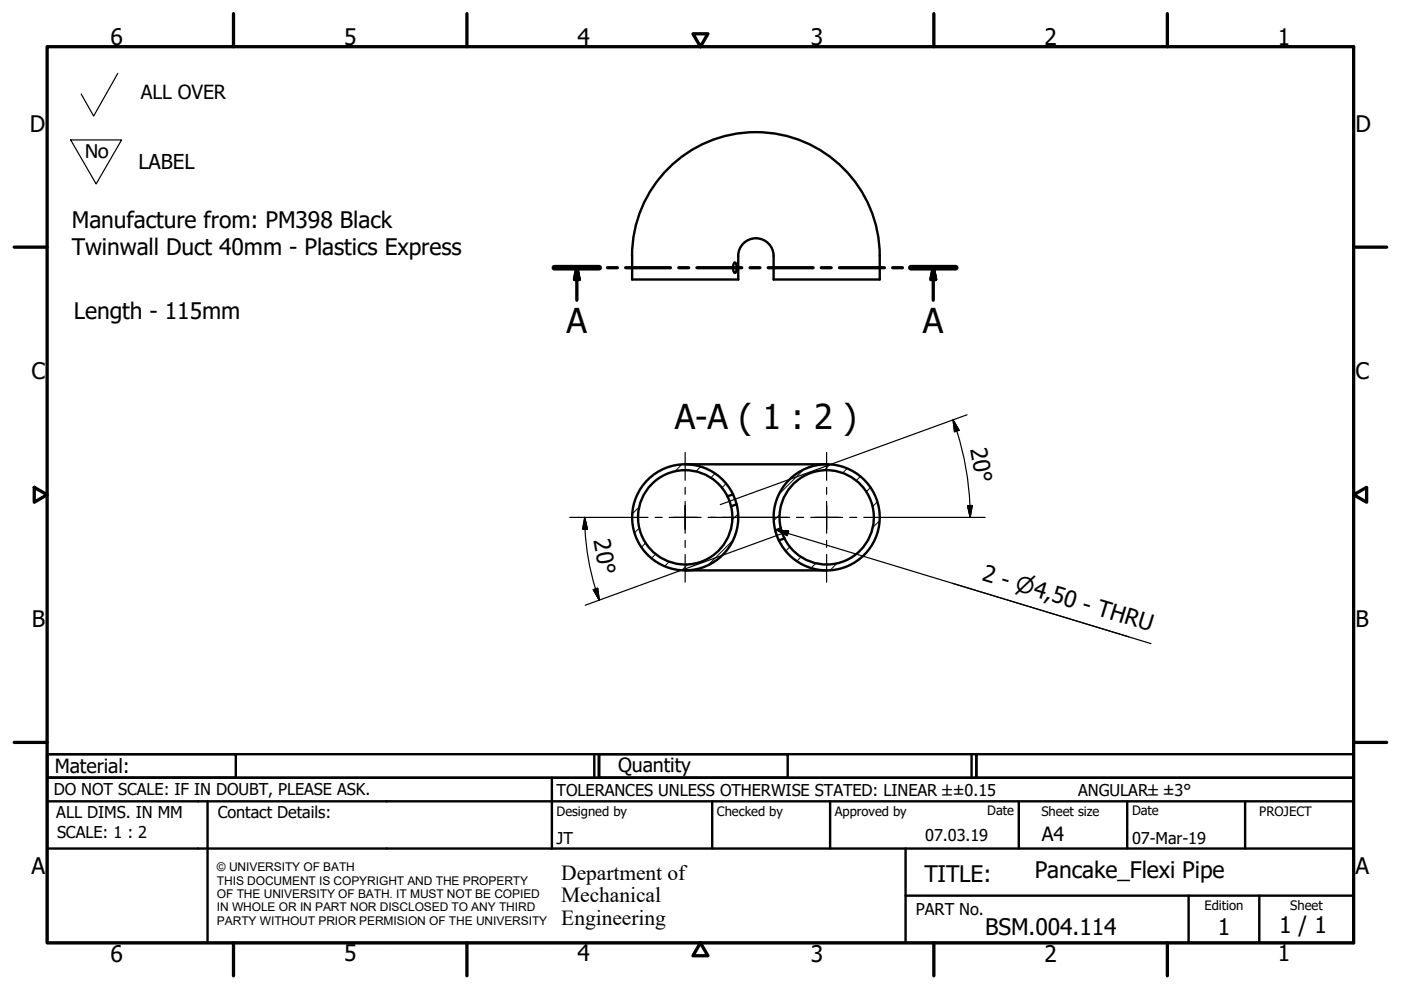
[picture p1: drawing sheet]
<svg xmlns="http://www.w3.org/2000/svg" width="297mm" height="210mm" viewBox="0 0 297 210" stroke-linecap="round" stroke-linejoin="round" font-family="sans-serif">
<!-- layer: Hatch (ISO) -->
<g fill="none" stroke="#000" stroke-width=".21">
<path d="M144.5 98.5l-1.5 1.5M148.5 99l-1 1M170.4 99.5l-5.2 5.2M175.9 98.5l-1.2 1.3M179.6 99.3l-1 1M135.6 112l-1.1 1M135.6 107.5l-1.5 1.4M136.9 115.1l-.9 .9M139 117.5l-.9 .9M141.9 119.1l-1 .9M145.8 119.6l-1.2 1.3M151.6 100.4l-.9 .9"/>
<path d="M153.9 102.6l-.8 .8M155.3 114.7l-5.2 5.1M156.5 109l-1.3 1.3M165.3 109.1l-1.3 1.3M167.5 115.9l-.9 .9M169.9 118l-.9 .9M173 119.4l-1 1M177.5 119.4l-1.5 1.5M182.4 101l-.9 .9M184.5 103.4l-.9 .9M186 106.4l-1 1M186.4 110.5l-1.4 1.4"/>
</g>
<!-- layer: Visible (ISO) -->
<g fill="none" stroke="#000" stroke-width=".51">
<path d="M134 54.3v5h22.5v-5a3.8 3.8 0 0 1 3.8-3.8 3.8 3.8 0 0 1 3.7 3.8v5h22.5a36.2 36.2 0 0 0-1.2-13 26.3 26.3 0 0 0-29-18 26.3 26.3 0 0 0-22.3 26M155.7 55.7l.1-.1a2.03 2.03 0 0 1 0 2.3 1.75 1.75 0 0 1-.1-2.2zM145.3 98.4h30M154.2 105.2l.8 2.2M154.2 105.2a10 10 0 0 0-16.8-1.6 10 10 0 0 0 5.8 15.9 10 10 0 0 0 11.8-12.2M155.4 104.8l.8 2.1-1.2 .5M155.4 104.8l-1.2 .4M155.4 104.8a11.3 11.3 0 0 0-19-2.1 11.3 11.3 0 0 0 6.6 18 11.3 11.3 0 0 0 13.2-13.8M164.4 112.5l.7 2.1 1.2-.5M164.4 112.5a11.3 11.3 0 0 1 13.2-13.8 11.3 11.3 0 0 1 6.5 17.9 11.3 11.3 0 0 1-19-2M165.5 112l.8 2.1M165.5 112l-1.1 .5"/>
<path d="M165.5 112a10 10 0 0 1 11.9-12.1 10 10 0 0 1 5.8 15.9 10 10 0 0 1-16.9-1.7M145.3 120.9h30"/>
</g>
<!-- layer: Section Line (ISO) -->
<g fill="none" stroke="#000" stroke-width=".7">
<path d="M117.5 56.8h9.5M122.3 56.8l.5 2.5h-1zM122.3 56.8v6.9M128.8 56.8h2.1M132.7 56.8h9.5M143.9 56.8h2.1M147.8 56.8h9.5M159 56.8h2.1M162.9 56.8h9.5M174.1 56.8h2.1M178 56.8h9.5M189.3 56.8h2"/>
<path d="M193.1 56.8h9.5M197.9 56.8l.5 2.5h-1zM197.9 56.8v6.9"/>
</g>
<path d="M117.5 56.8h9.5M193.1 56.8h9.5" fill="none" stroke="#000" stroke-width="1.2"/>
<path d="M122.3 56.8l.5 2.5zM122.3 56.8l.5 2.5h-1zM197.9 56.8l.5 2.5zM197.9 56.8l.5 2.5h-1z" fill="#000" stroke="#000" stroke-width=".7"/>
<!-- layer: Border (ISO) -->
<g fill="none" stroke="#000" stroke-width=".7">
<path d="M10 9.9h277v190h-277zM49.5 2.9v7M99 2.9v7M146.9 7.2h3.2l-1.6 2.7zM198 2.9v7M247.5 2.9v7M3 52.4h7M287 52.4h7M7.3 103.3l2.7 1.6-2.7 1.6zM287 104.9l2.8-1.6v3.2zM3 157.4h7M287 157.4h7"/>
<path d="M49.5 199.9v7M99 199.9v7M148.5 199.9l1.6 2.7h-3.2zM198 199.9v7M247.5 199.9v7"/>
</g>
<!-- layer: Title (ISO) -->
<g fill="none" stroke="#000" stroke-width=".51">
<path d="M10 159.9h40v5h-40zM10 159.9h117v5h-117zM126 159.9v5M127 159.9h40v5h-40zM127 159.9h80v5h-80zM206 159.9v5M207 159.9h80v5h-80zM10 169.9v-5h277v5M10 169.9h277v30h-277zM10 179.9h277M44 169.9v30M117 164.9v15"/>
<path d="M151 169.9v10M176 169.9v10M192 179.9v20M216 169.9v10M239 169.9v10M264 169.9v10M192 189.9h95M252 189.9v10M267 189.9v10"/>
</g>
<!-- layer: Sketch Geometry (ISO) -->
<path d="M25 15.6l-5.1 9-2.7-4.7M15 29.7h10.8l-5.4 9.3zM158.1 105l-5.4 2M167.2 112.6l-4.3 1.6" fill="none" stroke="#000" stroke-width=".25"/>
<!-- layer: Symbol (ISO) -->
<path d="M164.7 112.4l2.5 .2-.3 1zM164.7 112.4l74.7 22.6M201.9 123.7l42.1 12.8" fill="none" stroke="#000" stroke-width=".25"/>
<path d="M164.7 112.4l2.5 .2zM164.7 112.4l2.5 .2-.3 1z" fill="#000" stroke="#000" stroke-width=".25"/>
<!-- layer: Center Mark (ISO) -->
<g fill="none" stroke="#000" stroke-width=".25">
<path d="M145.3 95.9v5.9M175.3 95.9v5.9M131.5 109.7h5.9M138.9 109.7h1.5M141.9 109.7h3.4h-2.5M145.3 106.3v3.4v-2.5M145.3 112.2v-2.5v3.4M145.3 103.3v1.5M145.3 114.6v1.5M145.3 117.6v5.8M147.8 109.7h-2.5h3.3M150.1 109.7h17.3"/>
<path d="M168.9 109.7h1.5M171.9 109.7h3.4h-2.5M175.3 106.3v3.4v-2.5M175.3 112.2v-2.5v3.4M175.3 103.3v1.5M175.3 114.6v1.5M175.3 117.6v5.8M177.8 109.7h-2.5h3.3M180.1 109.7h1.6M183.1 109.7h5.9"/>
</g>
<!-- layer: Dimension (ISO) -->
<g fill="none" stroke="#000" stroke-width=".25">
<path d="M175.2 98.8l-17.1 6.2M202.1 89l1.2 2.2-.9 .4zM202.1 89a60.6 60.6 0 0 1 3.6 20.7M205 87.9l-29.6 10.8M120.8 109.7h10.7M124 109.7l.5 2.5h-1zM124 109.7v2.5M124 112.2a51.6 51.6 0 0 0 3.1 15M162.9 114.2l-17.5 6.4M189 109.7h19.9M205.1 107.2h1l-.4 2.5zM125.8 125l.9-.3 .4 2.5z"/>
<path d="M145.2 120.6l-21.1 7.7"/>
</g>
<path d="M202.1 89l1.2 2.2zM202.1 89l1.2 2.2-.9 .4zM124 109.7l.5 2.5zM124 109.7l.5 2.5h-1zM205.1 107.2l.6 2.5zM205.1 107.2h1l-.4 2.5zM125.8 125l1.3 2.2zM125.8 125l.9-.3 .4 2.5z" fill="#000" stroke="#000" stroke-width=".25"/>
<g font-size="7.3">
<text x="120.1" y="70.5">A</text>
<text x="195.7" y="70.5">A</text>
<text x="143.1" y="90.9">A-A ( 1 : 2 )</text>
</g>
<g font-size="4.8">
<text x="23.4" y="9.5">6</text>
<text x="72.9" y="9.5">5</text>
<text x="122.4" y="9.5">4</text>
<text x="171.9" y="9.5">3</text>
<text x="221.4" y="9.5">2</text>
<text x="270.9" y="9.5">1</text>
<text x="6.3" y="27.9">D</text>
<text x="287.4" y="27.9">D</text>
<text x="15.2" y="48.3">Manufacture from: PM398 Black</text>
<text x="15.2" y="54">Twinwall Duct 40mm - Plastics Express</text>
<text x="15.6" y="67.7">Length - 115mm</text>
<text x="6.7" y="80.4">C</text>
<text x="287.4" y="80.4">C</text>
<text x="205.7" y="95.2" transform="rotate(80 205.7 95.2)">20°</text>
<text x="125.9" y="114.6" transform="rotate(80 125.9 114.6)">20°</text>
<text x="208" y="123" transform="rotate(17 208 123)">2 - ⌀4,50 - THRU</text>
<text x="6.8" y="132.9">B</text>
<text x="287.4" y="132.9">B</text>
<text x="6.7" y="185.4">A</text>
<text x="287.4" y="185.4">A</text>
<text x="196" y="187">TITLE:</text>
<text x="219.4" y="186.2">Pancake_Flexi Pipe</text>
<text x="271.2" y="197.9">1 / 1</text>
<text x="23.4" y="203.9">6</text>
<text x="72.9" y="203.8">5</text>
<text x="122.4" y="203.8">4</text>
<text x="171.9" y="203.9">3</text>
<text x="208.9" y="198.2">BSM.004.114</text>
<text x="221.4" y="203.9">2</text>
<text x="258.2" y="198.2">1</text>
<text x="270.9" y="203.8">1</text>
</g>
<text font-size="4.7" x="17.9" y="33.4">No</text>
<g font-size="4.6">
<text x="119" y="186.5">Department of</text>
<text x="119" y="191.3">Mechanical</text>
<text x="119" y="196">Engineering</text>
</g>
<text font-size="4.3" x="29.4" y="35.9">LABEL</text>
<g font-size="4.1">
<text x="29.8" y="21">ALL OVER</text>
<text x="11.6" y="163.9">Material:</text>
<text x="131" y="163.7">Quantity</text>
<text x="220.9" y="178.4">A4</text>
</g>
<g font-size="3.5">
<text x="11.4" y="168.5">DO NOT SCALE: IF IN DOUBT, PLEASE ASK.</text>
<text x="11.9" y="173.5">ALL DIMS. IN MM</text>
<text x="46.2" y="173.5">Contact Details:</text>
<text x="118" y="168.8">TOLERANCES UNLESS OTHERWISE STATED: LINEAR ±±0.15</text>
<text x="228.6" y="168.8">ANGULAR±±3°</text>
<text x="12.1" y="177.6">SCALE: 1 : 2</text>
<text x="118" y="178.9">JT</text>
<text x="196.2" y="178.3">07.03.19</text>
<text x="240" y="178.9">07-Mar-19</text>
<text x="194.2" y="194.1">PART No.</text>
</g>
<g font-size="2.8">
<text x="118" y="173">Designed by</text>
<text x="152" y="173">Checked by</text>
<text x="177" y="173">Approved by</text>
<text x="209.3" y="172.9">Date</text>
<text x="220.8" y="173">Sheet size</text>
<text x="240" y="172.9">Date</text>
<text x="267" y="172.9">PROJECT</text>
<text x="255.4" y="193">Edition</text>
<text x="273.6" y="193">Sheet</text>
</g>
<g font-size="2.5">
<text x="46" y="184.7">© UNIVERSITY OF BATH</text>
<text x="46" y="187.6">THIS DOCUMENT IS COPYRIGHT AND THE PROPERTY</text>
<text x="46" y="190.4">OF THE UNIVERSITY OF BATH. IT MUST NOT BE COPIED</text>
<text x="46" y="193.2">IN WHOLE OR IN PART NOR DISCLOSED TO ANY THIRD</text>
<text x="46" y="196.1">PARTY WITHOUT PRIOR PERMISION OF THE UNIVERSITY</text>
</g>
</svg>
